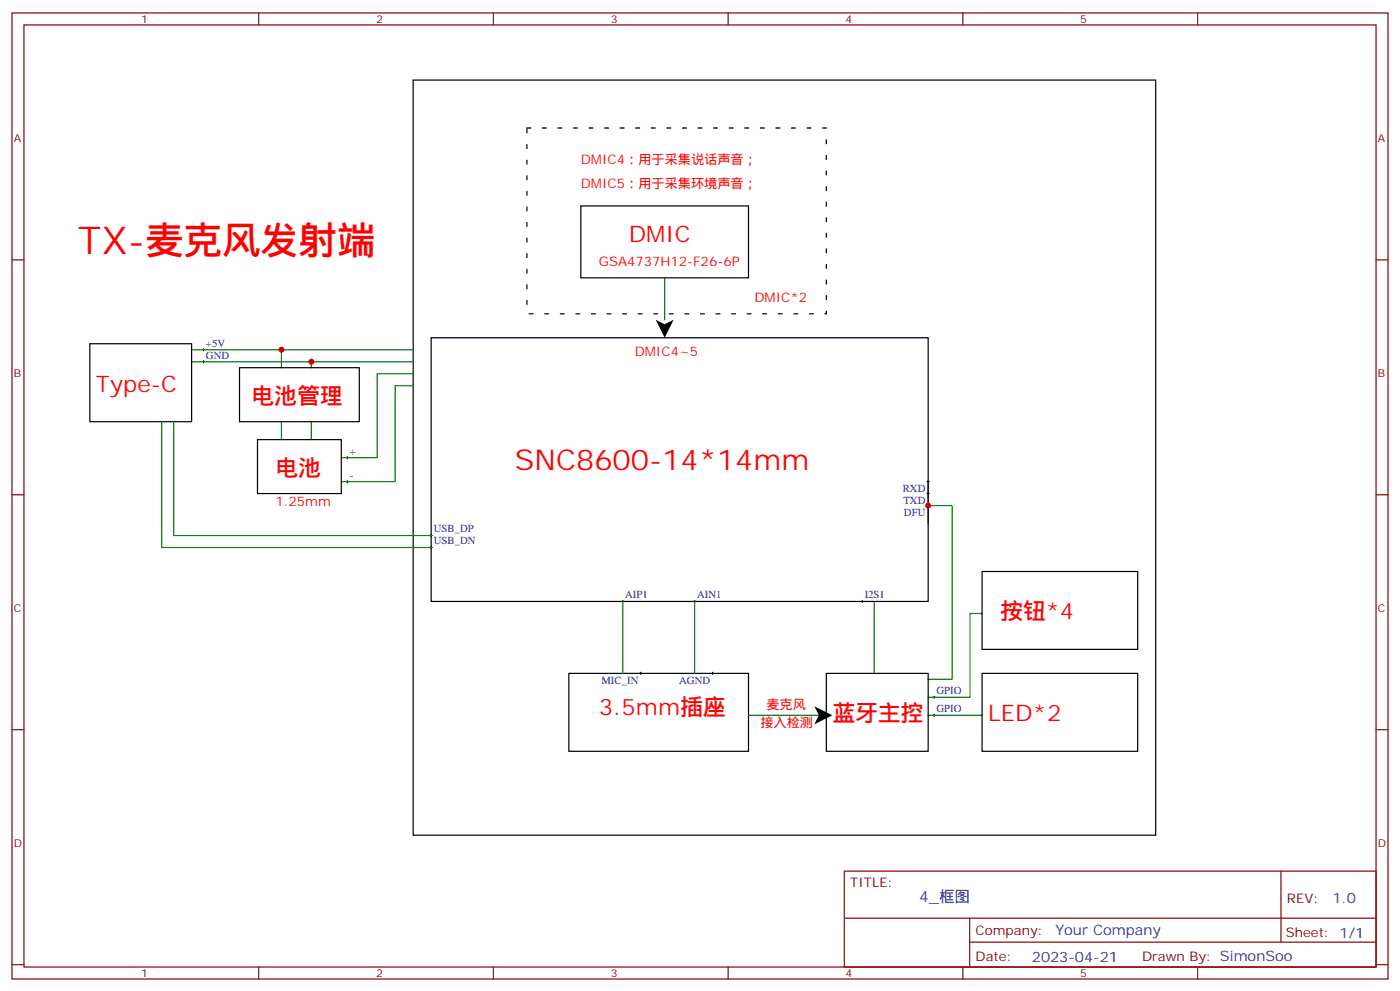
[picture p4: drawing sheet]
<svg xmlns="http://www.w3.org/2000/svg" width="412mm" height="292mm" viewBox="0 0 412 292" stroke-linecap="round" stroke-linejoin="round" font-family="sans-serif">
<g fill="none" stroke="#870000" stroke-width=".35">
<path d="M3.5 3.8h405.4v284.3h-405.4zM7.1 7.3h398.2v277.3h-398.2zM76.2 3.8v3.5M145.3 3.8v3.5M214.5 3.8v3.5M283.6 3.8v3.5M352.8 3.8v3.5M3.5 76.5h3.6M405.3 76.5h3.6M3.5 145.6h3.6M405.3 145.6h3.6M3.5 214.8h3.6"/>
<path d="M405.3 214.8h3.6M248.7 256.4h156.6v28.2h-156.6zM377.3 256.4v20.9M248.7 270.2h156.5M285.6 277.3h119.6M285.6 270.2v14.2M3.5 283.9h3.6M76.2 284.6v3.5M145.3 284.6v3.5M214.5 284.6v3.5M283.6 284.6v3.5M352.8 284.6v3.5"/>
<path d="M405.3 283.9h3.6"/>
</g>
<path d="M121.7 23.6h218.7v222.2h-218.7zM171.1 60.6h49.4v21.2h-49.4zM127 99.4h146.4v77.6h-146.4zM26.5 101.2h29.9v22.9h-29.9zM70.6 108.2h35.2v15.9h-35.2zM75.8 129.4h24.7v15.9h-24.7zM289.3 168.2h45.8v22.9h-45.8zM167.6 198.2h52.9v22.9h-52.9zM243.4 198.2h30v22.9h-30zM289.3 198.2h45.8v22.9h-45.8z" fill="none" stroke="#000" stroke-width=".35"/>
<g fill="none" stroke="#008700" stroke-width=".35">
<path d="M195.8 81.8v12.3M56.4 106.5h65.3M56.4 102.9h65.3M82.9 102.9v5.3M91.7 106.5v1.7M121.7 113.5h-5.3v28.2h-15.9M121.7 110h-10.6v24.7h-10.6M47.6 124.1v37h79.4M51.2 124.1v33.5h75.8M82.9 124.1v5.3M91.7 124.1v5.3M273.4 148.8h7.1v51.2h-7.1"/>
<path d="M273.4 141.7v12.4M183.4 177v21.2M204.6 177v21.2M257.5 177v21.2M289.3 180.6h-3.5v24.6h-12.4M220.5 210.5h22.9M273.4 210.5h15.9"/>
</g>
<g fill="none" stroke="#000" stroke-width=".29">
<path d="M59.6 106.5h.7M59.6 102.9h.7M60 102.6v.7M60 106.1v.7M102 134.7h.7M102.3 134.3v.7M102 141.7h.7M102.3 141.4v.7M126.6 157.6h.8M127 157.3v.7M273 141.7h.8M273 145.3h.8"/>
<path d="M273 148.8h.8M273.4 141.4v.7M273.4 144.9v.7M273.4 148.4v.8M126.6 161.1h.8M127 160.8v.7M183.1 177h.7M183.4 176.7v.7M204.3 177h.7M204.6 176.7v.7M253.6 177h.8M254 176.7v.7"/>
<path d="M188.4 198.2h.7M188.7 197.8v.7M209.5 198.2h.8M209.9 197.8v.7M274.8 205.2h.7M274.8 210.5h.7M275.2 204.9v.7M275.2 210.2v.7"/>
</g>
<path d="M155.2 37.7h88.2v54.7h-88.2z" fill="none" stroke="#000" stroke-width=".35" stroke-dasharray="1.1 3.5"/>
<path d="M193.1 94.1l2.7 1.3 2.6-1.3-2.6 5.3zM239.9 207.9l5.3 2.6-5.3 2.7 1.3-2.7z" fill="#000"/>
<g fill="#c00">
<circle cx="91.7" cy="106.5" r=".88"/>
<circle cx="82.9" cy="102.9" r=".88"/>
<circle cx="273.4" cy="148.8" r=".88"/>
</g>
<text font-size="11.3" fill="#f00" x="22.9" y="74.7">TX-麦克风发射端</text>
<text font-size="8.5" fill="#f00" x="151.7" y="138.2">SNC8600-14*14mm</text>
<g font-size="6.7" fill="#f00">
<text x="185.2" y="71.2">DMIC</text>
<text x="28.2" y="115.3">Type-C</text>
<text x="74.1" y="118.8">电池管理</text>
<text x="81.1" y="140">电池</text>
<text x="294.6" y="182.3">按钮*4</text>
<text x="176.4" y="210.5">3.5mm插座</text>
<text x="245.2" y="212.3">蓝牙主控</text>
<text x="291" y="212.3">LED*2</text>
</g>
<text font-size="4.6" fill="#00f" x="270.8" y="265.4">4_框图</text>
<g font-size="4.2" fill="#00f">
<text x="392.5" y="265.7">1.0</text>
<text x="310.9" y="275.2">Your Company</text>
<text x="304" y="283">2023-04-21</text>
</g>
<g font-size="3.9" fill="#f00">
<text x="171.1" y="48.3">DMIC4：用于采集说话声音；</text>
<text x="171.1" y="55.3">DMIC5：用于采集环境声音；</text>
<text x="176.4" y="78.2">GSA4737H12-F26-6P</text>
<text x="222.2" y="88.8">DMIC*2</text>
<text x="187" y="104.7">DMIC4~5</text>
<text x="81.1" y="148.8">1.25mm</text>
<text x="225.8" y="208.8">麦克风</text>
<text x="224" y="214.1">接入检测</text>
</g>
<g font-size="3.9" fill="#800">
<text x="250.5" y="261">TITLE:</text>
<text x="379.1" y="265.7">REV:</text>
<text x="287.4" y="275.2">Company:</text>
<text x="378.7" y="275.8">Sheet: 1/1</text>
<text x="287.4" y="282.9">Date:</text>
<text x="336.4" y="282.9">Drawn By: SimonSoo</text>
</g>
<g font-size="3.2" fill="#800">
<text x="41.6" y="6.8">1</text>
<text x="110.8" y="6.8">2</text>
<text x="179.9" y="6.8">3</text>
<text x="249.1" y="6.8">4</text>
<text x="318.2" y="6.8">5</text>
<text x="4.1" y="41.9">A</text>
<text x="405.9" y="41.9">A</text>
<text x="4.1" y="111.1">B</text>
<text x="405.9" y="111.1">B</text>
<text x="4.1" y="180.2">C</text>
<text x="405.9" y="180.2">C</text>
<text x="4.1" y="249.3">D</text>
<text x="405.9" y="249.3">D</text>
<text x="41.6" y="287.6">1</text>
<text x="110.8" y="287.6">2</text>
<text x="179.9" y="287.6">3</text>
<text x="249.1" y="287.6">4</text>
<text x="318.2" y="287.6">5</text>
</g>
<g font-size="3.2" fill="#00f">
<text x="60.7" y="105.6">GND</text>
<text x="60.7" y="102.1">+5V</text>
<text x="103" y="133.8">+</text>
<text x="103" y="140.9">-</text>
<text x="265.9" y="144.9">RXD</text>
<text x="266.1" y="148.4">TXD</text>
<text x="266.3" y="152">DFU</text>
<text x="127.8" y="156.7">USB_DP</text>
<text x="127.8" y="160.2">USB_DN</text>
<text x="184.1" y="176.1">AIP1</text>
<text x="205.3" y="176.1">AIN1</text>
<text x="254.7" y="176.1">I2S1</text>
<text x="177.1" y="201.3">MIC_IN</text>
<text x="200.1" y="201.3">AGND</text>
<text x="275.9" y="204.4">GPIO</text>
<text x="275.9" y="209.7">GPIO</text>
</g>
</svg>
